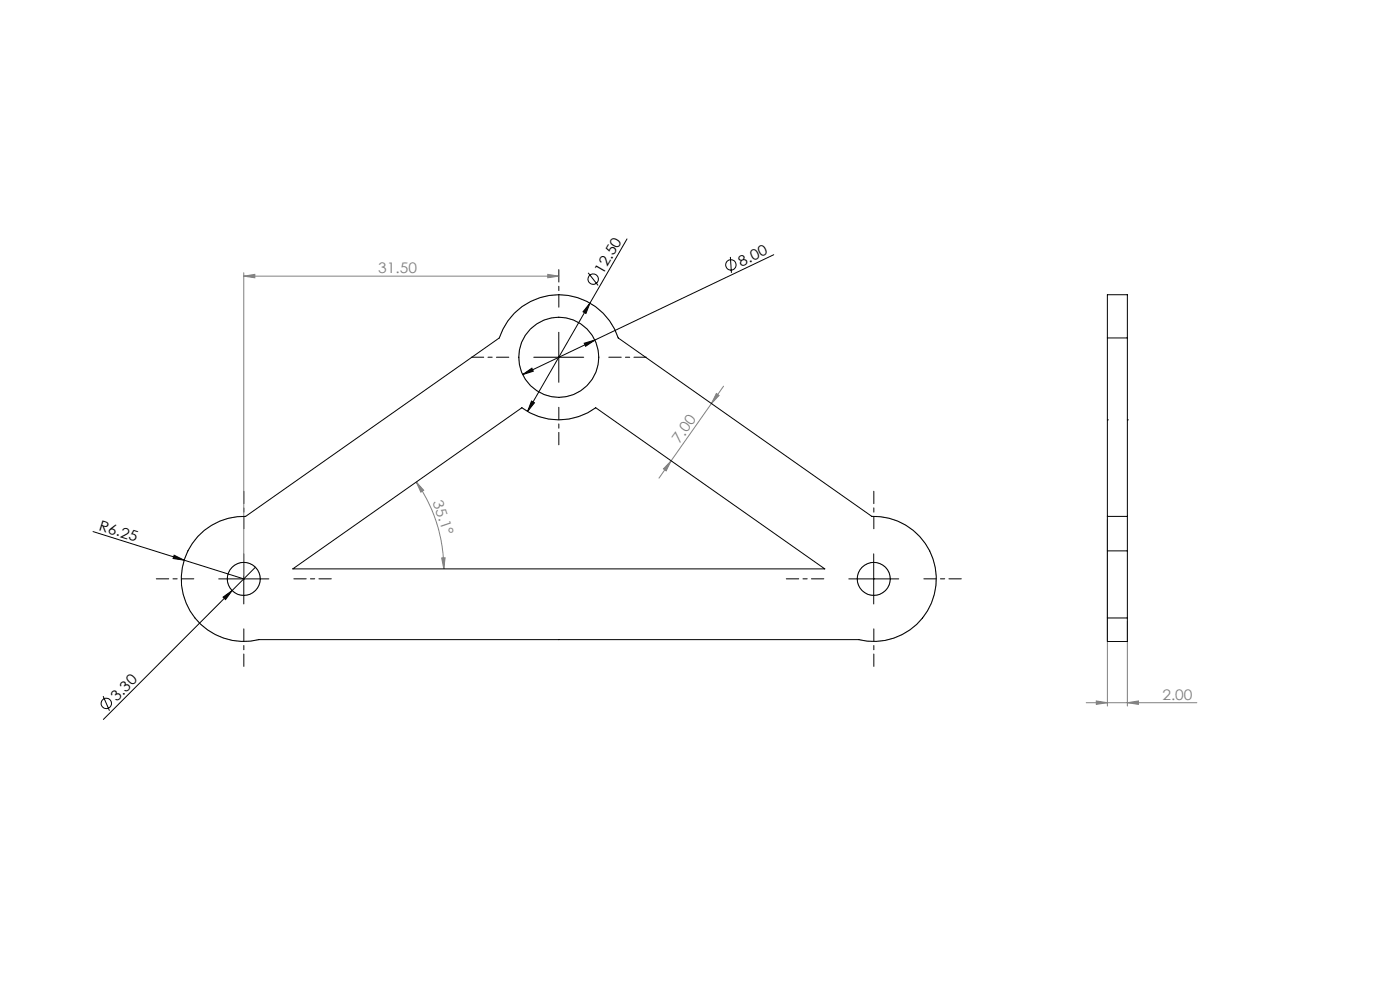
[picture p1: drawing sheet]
<svg xmlns="http://www.w3.org/2000/svg" width="420mm" height="297mm" viewBox="0 0 420 297" stroke-linecap="round" stroke-linejoin="round" font-family="sans-serif">
<g fill="none" stroke="#000" stroke-width=".3">
<path d="M188.1 71.6l-11.1 19.2M219.1 77l.3 4.8M232.1 76.3l-75.3 36M167.6 99.6v15M176.5 81.8l2.9 3.7M177 90.8l-1.2 3.1-.9-.5zM177 90.8l-18.7 32.5M156.8 112.3l2.8-2 .4 1zM160.1 107.1h15M175.3 102.9l3.2-1-2.8 1.9zM159.5 120.2l.8 .5-2 2.6zM27.9 159.3l45.2 14.2"/>
<path d="M52.2 166.4l3 1.5-3.3-.5zM65.6 173.5h15M66.9 179l2.7-2-1.9 2.7zM73.1 166v15M76.6 170l-45.6 45.6M254.6 173.5h15M262.1 166v15M30.9 208.6l1.9 4.4"/>
<circle cx="219.3" cy="79.4" r="1.55"/>
<circle cx="177.9" cy="83.7" r="1.56"/>
<circle cx="31.9" cy="210.8" r="1.55"/>
</g>
<g fill="none" stroke="#808080" stroke-width=".3">
<path d="M73.1 82.8l3.3-.6v1.1zM73.1 81.7v90.8M73.1 82.8h94.5M164.3 82.2l3.3 .6-3.3 .5zM214.9 117.9l.8 .6-2.3 2.4zM217.1 115.7l-3.7 5.2M201.3 138.1l-1.5 3-.8-.6zM201.3 138.1l-3.6 5.2M213.4 120.9l-12.1 17.2M124.9 144.5l2.2 2.4-.8 .6zM124.9 144.5a45.1 45.1 0 0 1 8.2 26M332.2 155.7v55.9"/>
<path d="M132.5 167.2h1l-.4 3.3zM338.2 186.2v25.4M325.9 210.6h33.2M328.9 210.1l3.3 .5-3.3 .5zM338.2 210.6l3.3-.5v1z"/>
</g>
<g fill="none" stroke="#c0c0c0" stroke-width=".3">
<path d="M149.8 101.3a18.8 18.8 0 0 1 17.8-13 18.8 18.8 0 0 1 17.9 13M156.6 122.2a18.7 18.7 0 0 0 22.1 0M73.7 154.8a18.8 18.8 0 0 0-19.2 20.7 18.8 18.8 0 0 0 23.1 16.2M261.5 154.8a18.7 18.7 0 0 1 19.3 20.7 18.7 18.7 0 0 1-23.2 16.2"/>
<circle cx="167.6" cy="107.1" r="12"/>
<circle cx="73.1" cy="173.5" r="4.9"/>
<circle cx="262.1" cy="173.5" r="5"/>
</g>
<path d="M167.6 92.1v-11.3M152.6 107.1h-11.2M182.6 107.1h11.3M167.6 122.1v11.2M73.1 158.5v-11.3M262.1 158.5v-11.3M58.1 173.5h-11.2M88.1 173.5h11.3M247.1 173.5h-11.2M277.1 173.5h11.3M73.1 188.5v11.2M262.1 188.5v11.2" fill="none" stroke="#000" stroke-width=".3" stroke-dasharray="15.2 1.3 1.3 1.3" stroke-dashoffset="11.5"/>
<g fill="#000">
<path d="M52.2 166.4l3 1.5-3.3-.5zM66.9 179l2.7-2-1.9 2.7z"/>
<path d="M156.8 112.3l3.2-1-.4-1zM175.3 102.9l.4 .9 2.8-1.9z"/>
<path d="M159.5 120.2l-1.2 3.1 2-2.6zM177 90.8l-2.1 2.6 .9 .5z"/>
</g>
<g fill="#808080">
<path d="M73.1 82.8l3.3-.6v1.1zM164.3 82.2l3.3 .6-3.3 .5z"/>
<path d="M132.5 167.2h1l-.4 3.3zM124.9 144.5l2.2 2.4-.8 .6z"/>
<path d="M201.3 138.1l-1.5 3-.8-.6zM214.9 117.9l.8 .6-2.3 2.4z"/>
<path d="M328.9 210.1l3.3 .5-3.3 .5zM338.2 210.6l3.3-.5v1z"/>
</g>
<g fill="none" stroke="#000" stroke-width=".3">
<path d="M332.2 101.3v-13h6v13M332.2 101.3h6M332.2 101.3v53.5M338.2 101.3v53.5M332.2 125.8h.1M338.2 125.8h.1M332.2 154.8v10.3M332.2 154.8h6M338.2 154.8v10.3M59.3 160.8a18.8 18.8 0 0 1 14.4-6l76.1-53.5a18.8 18.8 0 0 1 17.8-13 18.8 18.8 0 0 1 17.9 13l76 53.5a18.7 18.7 0 0 1 19.3 20.7 18.7 18.7 0 0 1-23.2 16.2h-180a18.8 18.8 0 0 1-20.6-8.6 18.8 18.8 0 0 1 2.3-22.3zM87.8 170.5l68.8-48.3a18.7 18.7 0 0 0 22.1 0l68.7 48.3zM332.2 165.1v20.1"/>
<path d="M332.2 165.1h6M338.2 165.1v20.1M332.2 185.2v7l6 .1v-7.1M332.2 185.2h6"/>
<circle cx="167.6" cy="107.1" r="12"/>
<circle cx="73.1" cy="173.5" r="4.9"/>
<circle cx="262.1" cy="173.5" r="5"/>
</g>
<g font-size="4.4" fill="#808080">
<text x="113.5" y="81.9">31.50</text>
<text x="203.8" y="133.1" transform="rotate(-55 203.8 133.1)">7.00</text>
<text x="129.8" y="150.3" transform="rotate(71 129.8 150.3)">35.1°</text>
<text x="348.7" y="209.7">2.00</text>
</g>
<g font-size="4.4">
<text x="180.9" y="82.3" transform="rotate(-60 180.9 82.3)">12.50</text>
<text x="222.4" y="79.9" transform="rotate(-25 222.4 79.9)">8.00</text>
<text x="29.4" y="158.9" transform="rotate(17 29.4 158.9)">R6.25</text>
<text x="35" y="210.3" transform="rotate(-45 35 210.3)">3.30</text>
</g>
</svg>
